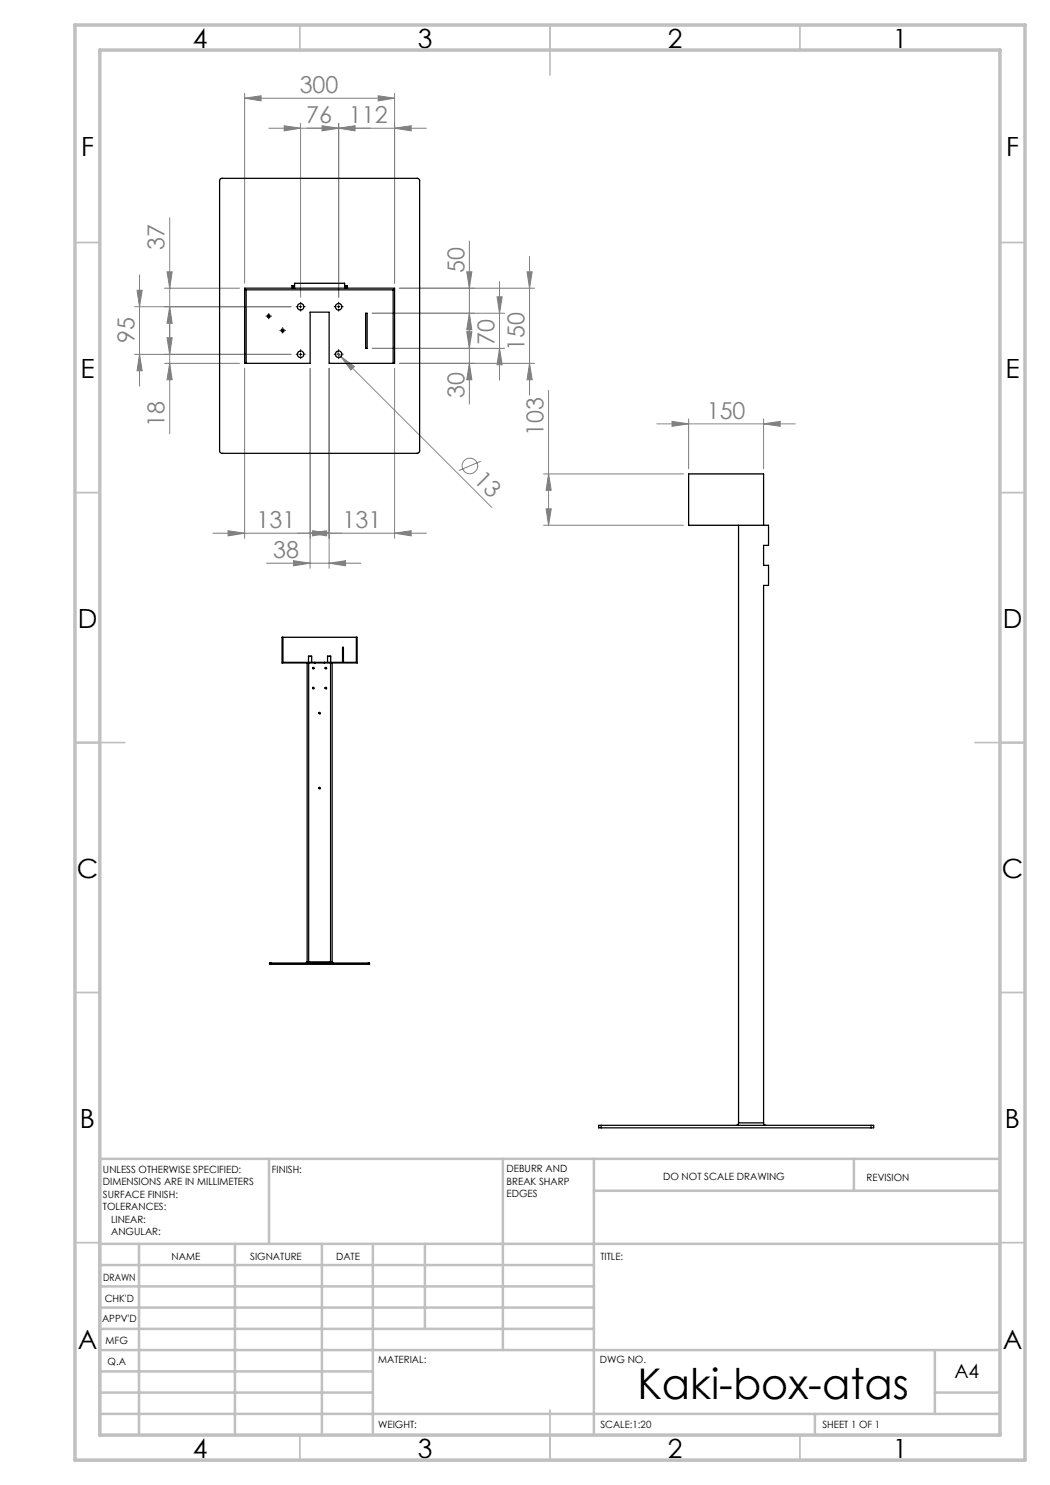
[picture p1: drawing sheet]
<svg xmlns="http://www.w3.org/2000/svg" width="210mm" height="297mm" viewBox="0 0 210 297" stroke-linecap="round" stroke-linejoin="round" font-family="sans-serif">
<g fill="none" stroke="#808080" stroke-width=".2">
<path d="M48.9 19.6l3.3-.4v1zM48.9 18.7v38M48.9 19.6h30M75.6 19.2l3.3 .4-3.3 .6zM78.9 18.7v38M53.8 25.6h31.5M56.8 25.1l3.3 .5-3.3 .6zM60.1 24.7v34.7M64.4 25.1l3.3 .5-3.3 .6zM67.7 25.6l3.3-.5v1.1zM67.7 24.7v34.7M78.9 25.6l3.3-.5v1.1z"/>
<path d="M27.4 58.1h1l-.5 3.2zM27.9 55v22.2M32.9 57.6h15M33.4 54.4h1l-.5 3.2zM33.9 43.5v43.2M93.3 54.4h1.1l-.5 3.2zM93.9 48.2v32.6M99.4 59.4h1l-.5 3.2zM99.9 56.3v19.7M105.4 54.4h1l-.5 3.2zM105.9 51.3v27.7M106.9 57.6h-27"/>
<path d="M26.9 61.3h31.3M26.9 70.9h31.3M27.9 70.9l.5 3.3h-1zM32.9 72.7h15M33.4 67.6h1l-.5 3.3zM33.9 61.3l.5 3.4h-1zM33.9 72.7l.5 3.2h-1zM48.9 73.7v34M62 73.7v40M65.8 73.7v40M67.3 70.4l.9 .9M68.2 71.3l2.7 2-.7 .7z"/>
<path d="M68.2 71.3l30.2 30.2M74.4 69.7h26.5M78.9 73.7v34M79.9 72.7h27M93.3 66.4h1.1l-.5 3.3zM93.9 62.6l.5 3.4h-1.1zM93.9 72.7l.5 3.2h-1.1zM99.9 69.7l.5 3.3h-1zM100.9 62.6h-26.5M105.9 72.7l.5 3.2h-1zM109.7 78.1v27M96.2 92.2l-4.4 1.9"/>
<path d="M108.7 94.8h28M109.7 94.8l.5 3.3h-1zM131.4 84.8h27.7M134.4 84.3l3.3 .5-3.3 .5zM137.7 83.8v10M152.7 84.8l3.3-.5v1zM152.7 83.8v10M42.6 106.6h42.7M45.6 106.1l3.3 .5-3.3 .6zM53.3 112.6h18.9M58.7 112.1l3.3 .5-3.3 .6zM62 106.6l3.3-.5v1.1z"/>
<path d="M62.5 106.1l3.3 .5-3.3 .6zM65.8 112.6l3.3-.5v1.1zM78.9 106.6l3.3-.5v1.1zM108.7 105.1h28M109.2 101.8h1l-.5 3.3z"/>
<circle cx="94" cy="93.2" r="1.55"/>
</g>
<g fill="none" stroke="#000" stroke-width=".2">
<path d="M53.5 63.2h.5M53.7 63v.5M56.3 66.1h.5M56.5 65.9v.5M59.9 70.9h.5M59.9 61.3h.5M60.1 61.1v.5M60.1 70.6v.5M67.5 70.9h.5M67.5 61.3h.5M67.7 61.1v.5M67.7 70.6v.5"/>
<path d="M62.7 137.5l-.2 .1M62.7 133.5l-.2 .1M62.8 137.6l-.1 .2M62.8 133.6l-.1 .2M65.2 137.5l-.2 .1M65.2 133.5l-.2 .1M65.3 137.6l-.1 .2M65.3 133.6l-.1 .2M63.9 157.5l-.1 .1M63.9 142.5l-.1 .1M64.1 157.6l-.2 .2M64.1 142.6l-.2 .2"/>
</g>
<g fill="none" stroke="#000" stroke-width=".2" stroke-dasharray="15.2 1.3 1.3 1.3">
<path d="M53.2 63.2h.1M53.7 62.7h.1M53.7 63.7v.1M54.2 63.2h.1M56 66.1h.1M56.5 65.6v-.1M56.5 66.6h.1M57 66.1h.1M59.6 70.8h-.4M59.6 61.3h-.4M60.1 70.3v-.4M60.1 71.3v.4"/>
<path d="M60.1 60.8v-.4M60.1 61.8v.4M60.6 70.8h.4M60.6 61.3h.4M67.2 61.3h-.4M67.2 70.8h-.4M67.7 60.8v-.4M67.7 61.8v.4M67.7 70.3v-.4M67.7 71.3v.4M68.2 61.3h.4M68.2 70.8h.4"/>
</g>
<g fill="none" stroke="#c0c0c0" stroke-width=".35">
<path d="M60 5v5M110 5v10M160 5v5M15 48.5h5M200 48.5h5M15 98.5h5M200 98.5h5M15 148.5h10M195 148.5h10M15 198.5h5M200 198.5h5M15 248.5h5"/>
<path d="M200 248.5h5M60 287v5M110 282v10M160 287v5"/>
</g>
<g fill="none" stroke="#c0c0c0" stroke-width=".5">
<path d="M53.8 231.8v17M100.6 231.8v38.2M118.8 231.8v55.2M118.8 238.2h81.2M170.8 231.8v6.4M200 231.8h-180v55.2M20 248.8h180M20 257.3h98.8M20 253h98.8M27.8 248.8v38.2M47 248.8v38.2M64.4 248.8v38.2"/>
<path d="M74.6 248.8v38.2M85 248.8v17M20 265.8h98.8M20 261.5h98.8M20 278.5h54.6M20 274.3h54.6M20 270h180M187 278.5h13M187 270v12.8M20 282.8h180M163 282.8v4.2"/>
</g>
<path d="M15 5h190v287h-190zM20 10h180v277h-180z" fill="none" stroke="#c0c0c0" stroke-width=".7"/>
<path d="M63.8 157.6l.1 .2zM63.9 157.5l.2 .1zM63.8 142.6l.1 .2zM63.9 142.5l.2 .1zM65 137.6l.2 .2zM65.2 137.5v.1h.1zM62.5 137.6l.2 .2v-.2zM62.7 137.5l.1 .1zM62.5 133.6l.2 .2v-.2zM62.7 133.5l.1 .1zM65 133.6l.2 .2zM65.2 133.5v.1h.1z" fill="#000"/>
<g fill="#808080">
<path d="M68.2 71.3l2.7 2-.7 .7z"/>
<path d="M67.7 25.6l3.3-.5v1.1zM56.8 25.1l3.3 .5-3.3 .6z"/>
<path d="M62.5 106.1l3.3 .5-3.3 .6zM78.9 106.6l3.3-.5v1.1zM58.7 112.1l3.3 .5-3.3 .6zM65.8 112.6l3.3-.5v1.1zM64.4 25.1l3.3 .5-3.3 .6zM78.9 25.6l3.3-.5v1.1zM134.4 84.3l3.3 .5-3.3 .5zM152.7 84.8l3.3-.5v1z"/>
<path d="M45.6 106.1l3.3 .5-3.3 .6zM62 106.6l3.3-.5v1.1z"/>
<path d="M75.6 19.2l3.3 .4-3.3 .6zM48.9 19.6l3.3-.4v1z"/>
<path d="M99.9 69.7l.5 3.3h-1zM99.4 59.4h1l-.5 3.2z"/>
<path d="M93.9 62.6l.5 3.4h-1.1zM93.3 54.4h1.1l-.5 3.2z"/>
<path d="M93.3 66.4h1.1l-.5 3.3zM93.9 72.7l.5 3.2h-1.1z"/>
<path d="M33.4 54.4h1l-.5 3.2zM33.9 61.3l.5 3.4h-1zM27.4 58.1h1l-.5 3.2zM27.9 70.9l.5 3.3h-1zM105.4 54.4h1l-.5 3.2zM105.9 72.7l.5 3.2h-1z"/>
<path d="M109.7 94.8l.5 3.3h-1zM109.2 101.8h1l-.5 3.3z"/>
<path d="M33.4 67.6h1l-.5 3.3zM33.9 72.7l.5 3.2h-1z"/>
</g>
<g fill="none" stroke="#000" stroke-width=".25">
<path d="M44.1 35.8l.2-.1h39.2l.3 .1 .1 .3v54.1l-.1 .3-.3 .2h-39.2l-.3-.3-.1-54.3zM48.9 57.6h30v15.1h-13.1v-10.3h-3.8v10.3h-13.1zM58.4 57.1l.5 .5v-.9h10v.9l.5-.5M58.4 57.1v.5M58.4 57.1h.5M68.9 57.1h.5M69.4 57.1v.5M49.2 72.7v-14.7h29.4v14.7M73.1 62.6h.3v7.1h-.3zM147.7 105.1v119.5M152.7 105.1v-10.3h-15v10.3h16v4h-1v4h1v4h-1v107.5M56.4 127.5h15v5.1h-15z"/>
<path d="M56.6 127.5v5h14.7v-5M61.4 132.6v59.8M61.7 132.5v-1.3h.6v1.3M61.7 132.6v59.9l.3 .1M63 132.5v.1M64.9 132.5v.1M65.5 132.5v-1.3h.6v1.3M66.1 132.6v59.9l-.2 .1M66.4 132.6v59.8M68.5 132.5v-3h.2v3M54.2 192.6h-.3v.3h.3M54.2 192.6v.3"/>
<path d="M54.2 192.6h19.5M54.2 192.9h19.5M61.4 192.4l-.2 .2M61.4 192.4h5M66.4 192.4l.3 .2M73.7 192.6h.2v.3h-.2M73.7 192.6v.3M120.2 225.1h-.5v.5h.5M120.2 225.1v.5M120.2 225.1h54M120.2 225.6h54M147.7 224.6l-.2 .4-.3 .1"/>
<path d="M147.7 224.6h5M152.7 224.6l.1 .3 .4 .2M174.2 225.1h.5v.5h-.5M174.2 225.1v.5"/>
<circle cx="53.7" cy="63.2" r=".3"/>
<circle cx="56.5" cy="66.1" r=".29"/>
<circle cx="60.1" cy="61.4" r=".66"/>
<circle cx="60.1" cy="70.8" r=".66"/>
<circle cx="67.7" cy="61.4" r=".66"/>
<circle cx="67.7" cy="70.8" r=".66"/>
<circle cx="62.7" cy="133.6" r=".15"/>
<circle cx="62.7" cy="137.6" r=".16"/>
<circle cx="65.2" cy="133.6" r=".15"/>
<circle cx="65.2" cy="137.6" r=".16"/>
<circle cx="63.9" cy="157.6" r=".15"/>
<circle cx="63.9" cy="142.6" r=".15"/>
</g>
<text font-size="8.5" x="127.5" y="279.7">Kaki-box-atas</text>
<g font-size="5.3">
<text x="38.5" y="9.5">4</text>
<text x="83.5" y="9.5">3</text>
<text x="133.6" y="9.5">2</text>
<text x="178.6" y="9.5">1</text>
<text x="16.2" y="31.3">F</text>
<text x="201.2" y="31.3">F</text>
<text x="16.1" y="75.5">E</text>
<text x="201.1" y="75.5">E</text>
<text x="15.5" y="125.5">D</text>
<text x="200.5" y="125.5">D</text>
<text x="15.4" y="175.5">C</text>
<text x="200.4" y="175.5">C</text>
<text x="16" y="225.5">B</text>
<text x="201" y="225.5">B</text>
<text x="15.5" y="269.8">A</text>
<text x="200.5" y="269.8">A</text>
<text x="38.5" y="291.5">4</text>
<text x="83.5" y="291.5">3</text>
<text x="133.6" y="291.5">2</text>
<text x="178.6" y="291.5">1</text>
</g>
<g font-size="4.7" fill="#808080">
<text x="59.9" y="18.6">300</text>
<text x="61.2" y="24.6">76</text>
<text x="69.8" y="24.6">112</text>
<text x="32.9" y="50" transform="rotate(-90 32.9 50)">37</text>
<text x="92.9" y="54.7" transform="rotate(-90 92.9 54.7)">50</text>
<text x="26.9" y="68.7" transform="rotate(-90 26.9 68.7)">95</text>
<text x="98.9" y="68.9" transform="rotate(-90 98.9 68.9)">70</text>
<text x="104.9" y="70.2" transform="rotate(-90 104.9 70.2)">150</text>
<text x="92.9" y="79.5" transform="rotate(-90 92.9 79.5)">30</text>
<text x="141.4" y="83.7">150</text>
<text x="32.9" y="85.5" transform="rotate(-90 32.9 85.5)">18</text>
<text x="108.7" y="87.1" transform="rotate(-90 108.7 87.1)">103</text>
<text x="94.6" y="96.2" transform="rotate(45 94.6 96.2)">13</text>
<text x="51.3" y="105.6">131</text>
<text x="68.5" y="105.6">131</text>
<text x="54.6" y="111.6">38</text>
</g>
<text font-size="3.9" x="190.9" y="275.5">A4</text>
<g font-size="2">
<text x="20.6" y="234.6">UNLESS OTHERWISE SPECIFIED:</text>
<text x="20.6" y="237.1">DIMENSIONS ARE IN MILLIMETERS</text>
<text x="20.6" y="239.6">SURFACE FINISH:</text>
<text x="54.4" y="234.6">FINISH:</text>
<text x="101.3" y="234.5">DEBURR AND</text>
<text x="101.3" y="237">BREAK SHARP</text>
<text x="101.3" y="239.5">EDGES</text>
<text x="132.6" y="236">DO NOT SCALE DRAWING</text>
<text x="173.3" y="236.2">REVISION</text>
<text x="20.6" y="242.1">TOLERANCES:</text>
<text x="22.2" y="244.6">LINEAR:</text>
<text x="22.2" y="247.1">ANGULAR:</text>
<text x="34.3" y="252">NAME</text>
<text x="50" y="251.9">SIGNATURE</text>
<text x="67.2" y="251.9">DATE</text>
<text x="120.1" y="251.9">TITLE:</text>
<text x="20.6" y="256.1">DRAWN</text>
<text x="20.9" y="260.3">CHK'D</text>
<text x="20.4" y="264.4">APPV'D</text>
<text x="21.1" y="268.8">MFG</text>
<text x="21.5" y="273">Q.A</text>
<text x="75.6" y="272.5">MATERIAL:</text>
<text x="120" y="272.5">DWG NO.</text>
<text x="75.6" y="285.5">WEIGHT:</text>
<text x="120.1" y="285.6">SCALE:1:20</text>
<text x="164.5" y="285.6">SHEET 1 OF 1</text>
</g>
</svg>
